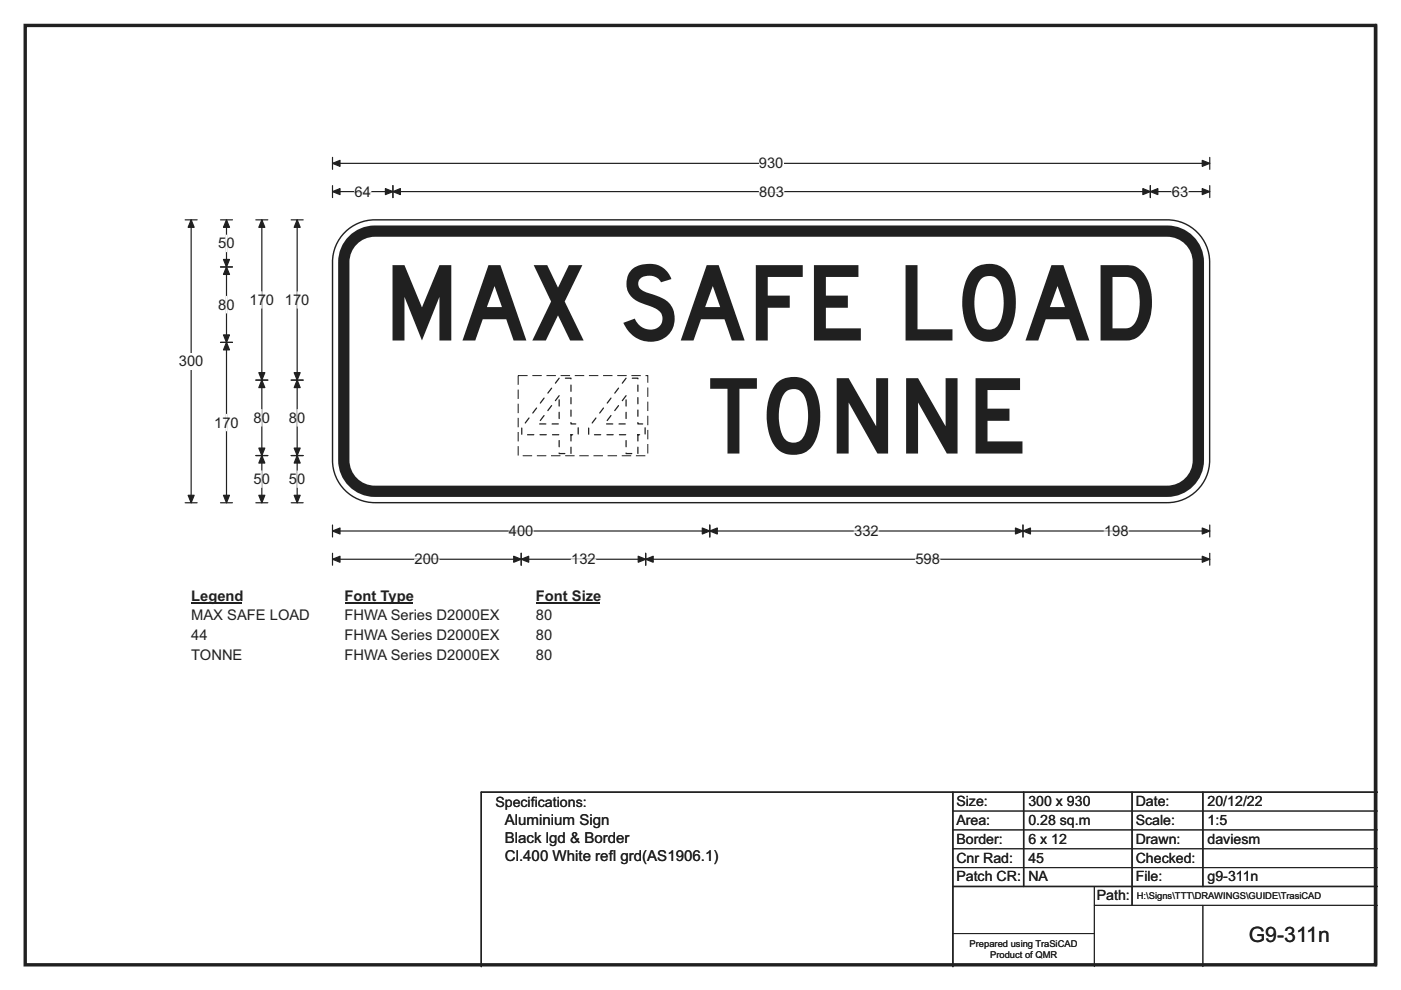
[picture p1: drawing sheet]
<svg xmlns="http://www.w3.org/2000/svg" width="297mm" height="210mm" viewBox="0 0 297 210" stroke-linecap="round" stroke-linejoin="round" font-family="sans-serif">
<path d="M5.3 5.4h286.3v199.2h-286.3zM291.6 5.4v199.2z" fill="none" stroke="#231f20" stroke-width=".72"/>
<path d="M70.5 34.6h186M70.5 33.4v2.5M256.5 33.4v2.5" fill="none" stroke="#231f20" stroke-width=".25"/>
<g fill="#231f20" stroke="#231f20" stroke-width=".25">
<path d="M70.5 34.6l1.6-.6v1.3z" fill-rule="evenodd"/>
<path d="M254.9 34l1.6 .6-1.6 .7z" fill-rule="evenodd"/>
</g>
<path d="M160.9 32.9h5.2v3.5h-5.2z" fill="#fff"/>
<g fill="none" stroke="#231f20" stroke-width=".25">
<path d="M70.5 39.4v2.5M83.3 39.4v2.5M243.9 39.4v2.5M256.5 39.4v2.5M39.3 46.6h2.5M40.5 46.6v60M70.5 40.6h186M39.3 106.6h2.5M70.5 111.4v2.5M70.5 117.3v2.6M70.5 112.6h186M70.5 118.6h186"/>
<path d="M110.5 117.3v2.6M136.9 117.3v2.6M150.5 111.4v2.5M216.9 111.4v2.5M256.5 111.4v2.5M256.5 117.3v2.6"/>
</g>
<g fill="#231f20" stroke="#231f20" stroke-width=".25">
<path d="M83.3 40.6l1.6-.6v1.3z" fill-rule="evenodd"/>
<path d="M242.3 40l1.6 .6-1.6 .7z" fill-rule="evenodd"/>
<path d="M70.5 40.6l1.6-.6v1.3z" fill-rule="evenodd"/>
<path d="M81.7 40l1.6 .6-1.6 .7z" fill-rule="evenodd"/>
<path d="M243.9 40.6l1.6-.6v1.3z" fill-rule="evenodd"/>
<path d="M254.9 40l1.6 .6-1.6 .7z" fill-rule="evenodd"/>
<path d="M150.5 112.6l1.6-.6v1.3z" fill-rule="evenodd"/>
<path d="M215.3 112l1.6 .6-1.6 .7z" fill-rule="evenodd"/>
<path d="M70.5 112.6l1.6-.6v1.3z" fill-rule="evenodd"/>
<path d="M148.9 112l1.6 .6-1.6 .7z" fill-rule="evenodd"/>
<path d="M216.9 112.6l1.6-.6v1.3z" fill-rule="evenodd"/>
<path d="M254.9 112l1.6 .6-1.6 .7z" fill-rule="evenodd"/>
<path d="M110.5 118.6l1.6-.6v1.3z" fill-rule="evenodd"/>
<path d="M135.3 118l1.6 .6-1.6 .7z" fill-rule="evenodd"/>
<path d="M70.5 118.6l1.6-.6v1.3z" fill-rule="evenodd"/>
<path d="M108.9 118l1.6 .6-1.6 .7z" fill-rule="evenodd"/>
<path d="M136.9 118.6l1.6-.6v1.3z" fill-rule="evenodd"/>
<path d="M254.9 118l1.6 .6-1.6 .7z" fill-rule="evenodd"/>
<path d="M40.5 46.6l.7 1.6h-1.3z" fill-rule="evenodd"/>
<path d="M39.9 105h1.3l-.7 1.6z" fill-rule="evenodd"/>
</g>
<path d="M75.2 40.6h3.4M161 40.6h5.2M248.4 40.6h3.5M87.9 118.6h5.2M107.9 112.6h5.2M121.1 118.6h5.2M181.1 112.6h5.2M194.1 118.6h5.2M234.1 112.6h5.2" fill="none" stroke="#fff" stroke-width=".25"/>
<path d="M37.9 74.9h5.2v3.5h-5.2z" fill="#fff"/>
<g fill="none" stroke="#231f20" stroke-width=".25">
<path d="M46.8 56.6h2.5M46.8 46.6h2.5M48 46.6v60M54.2 46.6h2.6M55.5 46.6v60M61.7 46.6h2.6M63 46.6v60M46.8 72.6h2.5M54.2 80.6h2.6M54.2 96.6h2.6M61.7 80.6h2.6M61.7 96.6h2.6"/>
<path d="M46.8 106.6h2.5M54.2 106.6h2.6M61.7 106.6h2.6"/>
</g>
<g fill="#231f20" stroke="#231f20" stroke-width=".25">
<path d="M48 56.6l.7 1.6h-1.3z" fill-rule="evenodd"/>
<path d="M47.4 71h1.3l-.7 1.6z" fill-rule="evenodd"/>
<path d="M48 46.6l.7 1.6h-1.3z" fill-rule="evenodd"/>
<path d="M47.4 55h1.3l-.7 1.6z" fill-rule="evenodd"/>
<path d="M48 72.6l.7 1.6h-1.3z" fill-rule="evenodd"/>
<path d="M47.4 105h1.3l-.7 1.6z" fill-rule="evenodd"/>
<path d="M55.5 80.6l.6 1.6h-1.2z" fill-rule="evenodd"/>
<path d="M54.9 95h1.2l-.6 1.6z" fill-rule="evenodd"/>
<path d="M55.5 46.6l.6 1.6h-1.2z" fill-rule="evenodd"/>
<path d="M54.9 79h1.2l-.6 1.6z" fill-rule="evenodd"/>
<path d="M55.5 96.6l.6 1.6h-1.2z" fill-rule="evenodd"/>
<path d="M54.9 105h1.2l-.6 1.6z" fill-rule="evenodd"/>
<path d="M63 80.6l.6 1.6h-1.2z" fill-rule="evenodd"/>
<path d="M62.4 95h1.2l-.6 1.6z" fill-rule="evenodd"/>
<path d="M63 46.6l.6 1.6h-1.2z" fill-rule="evenodd"/>
<path d="M62.4 79h1.2l-.6 1.6z" fill-rule="evenodd"/>
<path d="M63 96.6l.6 1.6h-1.2z" fill-rule="evenodd"/>
<path d="M62.4 105h1.2l-.6 1.6z" fill-rule="evenodd"/>
</g>
<path d="M48 49.9v3.5M48 62.9v3.5M55.5 61.9v3.5M63 61.9v3.5M48 87.9v3.5M55.5 86.9v3.5M55.5 99.9v3.5M63 86.9v3.5M63 99.9v3.5" fill="none" stroke="#fff" stroke-width=".25"/>
<path d="M40.5 124.6h10.8v3.5h-10.8z" fill="#fff"/>
<path d="M40.5 127.9h10.8" fill="none" stroke="#231f20" stroke-width=".32"/>
<path d="M73.1 124.6h14.4v3.5h-14.4z" fill="#fff"/>
<path d="M73.1 127.9h14.4" fill="none" stroke="#231f20" stroke-width=".32"/>
<path d="M113.6 124.6h13.5v3.5h-13.5z" fill="#fff"/>
<path d="M113.6 127.9h13.5" fill="none" stroke="#231f20" stroke-width=".32"/>
<g fill="#fff">
<path d="M40.5 128.8h25.1v3.5h-25.1z"/>
<path d="M73.1 128.8h33v3.5h-33z"/>
<path d="M113.6 128.8h3.5v3.5h-3.5z"/>
<path d="M40.5 133h3.5v3.5h-3.5z"/>
<path d="M73.1 133h33v3.5h-33z"/>
<path d="M113.6 133h3.5v3.5h-3.5z"/>
<path d="M40.5 137.2h10.9v3.5h-10.9z"/>
<path d="M73.1 137.2h33v3.5h-33z"/>
<path d="M113.6 137.2h3.5v3.5h-3.5z"/>
</g>
<path d="M73.1 49.3a8.9 8.9 0 0 1 6.4-2.7h168a9 9 0 0 1 9 9v42a9 9 0 0 1-9 9h-168a9 9 0 0 1-9-9v-42a8.9 8.9 0 0 1 2.6-6.3z" fill-rule="evenodd" fill="#fff" stroke="#fff" stroke-width=".21"/>
<path d="M75.2 50.6a6.6 6.6 0 0 1 4.3-1.6h168a6.6 6.6 0 0 1 6.6 6.6v42a6.6 6.6 0 0 1-6.6 6.6h-168a6.6 6.6 0 0 1-6.6-6.6v-42a6.6 6.6 0 0 1 2.3-5z" fill="none" stroke="#231f20" stroke-width="2.4"/>
<path d="M73.1 49.3a8.9 8.9 0 0 1 6.4-2.7h168a9 9 0 0 1 9 9v42a9 9 0 0 1-9 9h-168a9 9 0 0 1-9-9v-42a8.9 8.9 0 0 1 2.6-6.3zM202 168v37M217 168v20M240 168v24M255 168v20M292 168h-190v37M202 188h90" fill="none" stroke="#231f20" stroke-width=".3"/>
<path d="M202 172h90M202 176h90M202 180h90M202 184h90M202 198h30M232 188v17M232 192h60M255 192v13" fill="none" stroke="#231f20" stroke-width=".21"/>
<path d="M109.9 79.7h27.4v17h-27.4z" fill="none" stroke="#231f20" stroke-width=".21" stroke-dasharray="2 1" stroke-linecap="butt"/>
<g font-size="22.2" fill="#231f20">
<text x="81.3" y="72.2">MAX SAFE LOAD</text>
<text x="110.3" y="96.2">44</text>
<text x="150.1" y="96.2">TONNE</text>
</g>
<text font-size="4.5" fill="#231f20" x="264.8" y="199.9">G9-311n</text>
<g font-size="3.2" fill="#231f20">
<text x="107" y="174.9">Aluminium Sign</text>
<text x="107" y="178.7">Black lgd &amp; Border</text>
<text x="107" y="182.6">Cl.400 White ref</text>
<text x="129.1" y="182.6">l grd(AS1906.1)</text>
</g>
<g font-size="3.1" fill="#231f20">
<text x="160.9" y="35.7">930</text>
<text x="75.2" y="41.7">64</text>
<text x="161" y="41.7">803</text>
<text x="248.4" y="41.7">63</text>
<text x="46.3" y="52.7">50</text>
<text x="46.3" y="65.7">80</text>
<text x="52.9" y="64.7">170</text>
<text x="60.4" y="64.7">170</text>
<text x="37.9" y="77.7">300</text>
<text x="53.8" y="89.7">80</text>
<text x="61.3" y="89.7">80</text>
<text x="45.4" y="90.7">170</text>
<text x="53.8" y="102.7">50</text>
<text x="61.3" y="102.7">50</text>
<text x="107.9" y="113.7">400</text>
<text x="181.1" y="113.7">332</text>
<text x="234.1" y="113.7">198</text>
<text x="87.9" y="119.7">200</text>
<text x="121.1" y="119.7">132</text>
<text x="194.1" y="119.7">598</text>
<text x="40.5" y="127.4">Legend</text>
<text x="40.5" y="131.6">MAX SAFE LOAD</text>
<text x="73.1" y="127.4">Font Type</text>
<text x="73.1" y="131.6">FHWA Series D2000EX</text>
<text x="113.6" y="127.4">Font Size</text>
<text x="113.6" y="131.6">80</text>
<text x="40.5" y="135.8">44</text>
<text x="73.1" y="135.8">FHWA Series D2000EX</text>
<text x="113.6" y="135.8">80</text>
<text x="40.5" y="140">TONNE</text>
<text x="73.1" y="140">FHWA Series D2000EX</text>
<text x="113.6" y="140">80</text>
</g>
<g font-size="3" fill="#231f20">
<text x="105" y="171.2">Specif</text>
<text x="112.5" y="171.2">ications:</text>
<text x="202.8" y="171">Size:</text>
<text x="218" y="171">300 x 930</text>
<text x="240.8" y="171">Date:</text>
<text x="256" y="171">20/12/22</text>
<text x="202.8" y="175">Area:</text>
<text x="202.8" y="179">Border:</text>
<text x="218" y="175">0.28 sq.m</text>
<text x="218" y="179">6 x 12</text>
<text x="240.8" y="175">Scale:</text>
<text x="240.8" y="179">Drawn:</text>
<text x="256" y="175">1:5</text>
<text x="256" y="179">daviesm</text>
<text x="202.8" y="183">Cnr Rad:</text>
<text x="218" y="183">45</text>
<text x="240.8" y="183">Checked:</text>
<text x="202.8" y="187">Patch CR:</text>
<text x="218" y="187">NA</text>
<text x="232.5" y="191">Path:</text>
<text x="240.8" y="187">File:</text>
<text x="256" y="187">g9-311n</text>
</g>
<g font-size="2" fill="#231f20">
<text x="241" y="190.6">H:\Signs\TTT\DRAWINGS\GUIDE\TrasiCAD</text>
<text x="205.6" y="200.8">Prepared using TraSiCAD</text>
<text x="209.9" y="203.2">Product of QMR</text>
</g>
</svg>
